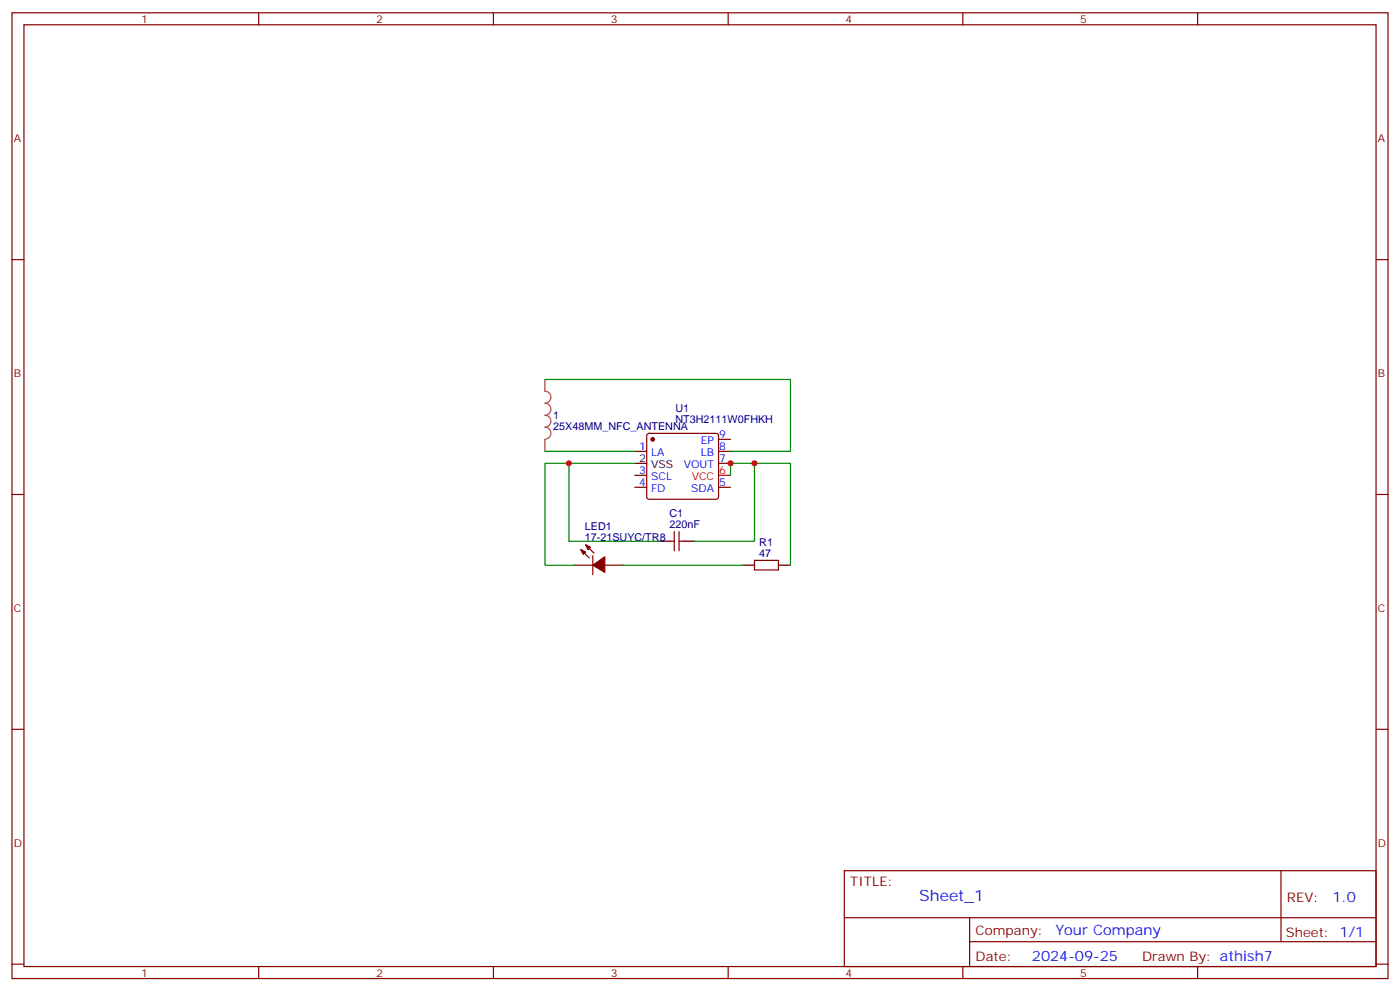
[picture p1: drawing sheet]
<svg xmlns="http://www.w3.org/2000/svg" width="412mm" height="292mm" viewBox="0 0 412 292" stroke-linecap="round" stroke-linejoin="round" font-family="sans-serif">
<g fill="none" stroke="#870000" stroke-width=".35">
<path d="M3.5 3.8h405.4v284.3h-405.4zM7.1 7.3h398.2v277.3h-398.2zM76.2 3.8v3.5M145.3 3.8v3.5M214.5 3.8v3.5M283.6 3.8v3.5M352.8 3.8v3.5M3.5 76.4h3.6M405.3 76.4h3.6M187 132.9h3.5M187 139.9h3.5M190.7 127.8l.5-.2h19.8l.5 .2 .2 .5v18l-.3 .5-.4 .2h-19.8l-.5-.2-.2-.5v-18z"/>
<path d="M211.7 129.4h3.5M211.7 132.9h3.5M211.7 136.4h3.5M3.5 145.6h3.6M187 143.5h3.5M197.6 159.3h1M198.6 156.5v5.7M200 156.5v5.7M200 159.3h1.1M211.7 143.5h3.5M405.3 145.6h3.6M169.3 166.4h5.3"/>
<path d="M171.1 161.8l2.5 2.5M172.5 160.4l2.5 2.5M174.6 163.6v5.6M178.2 166.4h5.2M222.2 165h7.1v2.8h-7.1zM3.5 214.7h3.6M405.3 214.7h3.6M248.7 256.4h156.6v28.2h-156.6zM377.3 256.4v20.9M248.7 270.2h156.5M285.6 277.3h119.6M285.6 270.2v14.1"/>
<path d="M3.5 283.9h3.6M76.2 284.6v3.5M145.3 284.6v3.5M214.5 284.6v3.5M283.6 284.6v3.5M352.8 284.6v3.5M405.3 283.9h3.6"/>
</g>
<path d="M211.7 139.9h3.5" fill="none" stroke="#f00" stroke-width=".35"/>
<path d="M187 136.4h3.5M194 159.3h3.6M201.1 159.3h3.5M218.7 166.4h3.5M229.3 166.4h3.5" fill="none" stroke="#000" stroke-width=".35"/>
<g fill="#870000" stroke="#870000" stroke-width=".35">
<path d="M171.1 161.8l1.4 .7-.7 .7z"/>
<path d="M172.5 160.4l1.4 .7-.7 .7z"/>
<path d="M174.6 166.4l3.6-2.5v4.6z"/>
<circle cx="192.3" cy="129.4" r=".53"/>
</g>
<path d="M160.5 111.7h72.3v21.2h-17.6M160.5 132.9h26.5M167.6 136.4h-7.1v30h8.8M187 136.4h-19.4v22.9h26.4M215.2 139.9v-3.5h7v22.9h-17.6M222.2 136.4h10.6v30M183.4 166.4h35.3" fill="none" stroke="#008700" stroke-width=".35"/>
<path d="M160.5 111.7v3.5a1.76 1.76 0 0 1 1.8 1.8 1.76 1.76 0 0 1-1.8 1.7 1.76 1.76 0 0 1 1.8 1.8 1.76 1.76 0 0 1-1.8 1.8 1.76 1.76 0 0 1 1.8 1.7 1.76 1.76 0 0 1-1.8 1.8 1.76 1.76 0 0 1 1.8 1.7 1.76 1.76 0 0 1-1.8 1.8M160.5 129.4v3.5" fill="none" stroke="#a64a4a" stroke-width=".35"/>
<g fill="#c00">
<circle cx="215.2" cy="136.4" r=".88"/>
<circle cx="167.6" cy="136.4" r=".88"/>
<circle cx="222.3" cy="136.4" r=".88"/>
</g>
<text font-size="4.6" fill="#00f" x="270.8" y="265.4">Sheet_1</text>
<g font-size="4.2" fill="#00f">
<text x="392.5" y="265.6">1.0</text>
<text x="310.9" y="275.2">Your Company</text>
<text x="304" y="283">2024-09-25</text>
</g>
<g font-size="3.9" fill="#800">
<text x="250.5" y="260.9">TITLE:</text>
<text x="379.1" y="265.6">REV:</text>
<text x="287.4" y="275.1">Company:</text>
<text x="378.7" y="275.8">Sheet: 1/1</text>
<text x="287.4" y="282.8">Date:</text>
<text x="336.4" y="282.9">Drawn By: athish7</text>
</g>
<g font-size="3.2" fill="#800">
<text x="41.6" y="6.8">1</text>
<text x="110.8" y="6.8">2</text>
<text x="179.9" y="6.8">3</text>
<text x="249.1" y="6.8">4</text>
<text x="318.2" y="6.8">5</text>
<text x="4.1" y="41.9">A</text>
<text x="405.9" y="41.9">A</text>
<text x="4.1" y="111">B</text>
<text x="405.9" y="111">B</text>
<text x="4.1" y="180.2">C</text>
<text x="405.9" y="180.2">C</text>
<text x="4.1" y="249.3">D</text>
<text x="405.9" y="249.3">D</text>
<text x="41.6" y="287.6">1</text>
<text x="110.8" y="287.6">2</text>
<text x="179.9" y="287.6">3</text>
<text x="249.1" y="287.6">4</text>
<text x="318.2" y="287.6">5</text>
</g>
<g font-size="3.2" fill="#000080">
<text x="163" y="123.5">1</text>
<text x="199" y="124.7">NT3H2111W0FHKH</text>
<text x="199" y="121.4">U1</text>
<text x="163" y="126.6">25X48MM_NFC_ANTENNA</text>
<text x="197.2" y="155.5">220nF</text>
<text x="197.2" y="152.2">C1</text>
<text x="172.3" y="159.3">17-21SUYC/TR8</text>
<text x="172.3" y="156.1">LED1</text>
<text x="223.7" y="160.7">R1</text>
<text x="223.7" y="163.9">47</text>
</g>
<g font-size="3.2" fill="#00f">
<text x="206.4" y="130.8">EP</text>
<text x="211.8" y="129">9</text>
<text x="188.3" y="132.5">1</text>
<text x="191.8" y="134.3">LA</text>
<text x="201.4" y="137.8">VOUT</text>
<text x="206.4" y="134.3">LB</text>
<text x="211.8" y="132.5">8</text>
<text x="211.8" y="136.1">7</text>
<text x="188.3" y="143.1">4</text>
<text x="188.3" y="139.6">3</text>
<text x="191.8" y="141.4">SCL</text>
<text x="211.8" y="143.1">5</text>
<text x="191.8" y="144.9">FD</text>
<text x="203.6" y="144.9">SDA</text>
</g>
<g font-size="3.2">
<text x="188.3" y="136.1">2</text>
<text x="191.8" y="137.8">VSS</text>
</g>
<g font-size="3.2" fill="#f00">
<text x="203.8" y="141.4">VCC</text>
<text x="211.8" y="139.6">6</text>
</g>
</svg>
